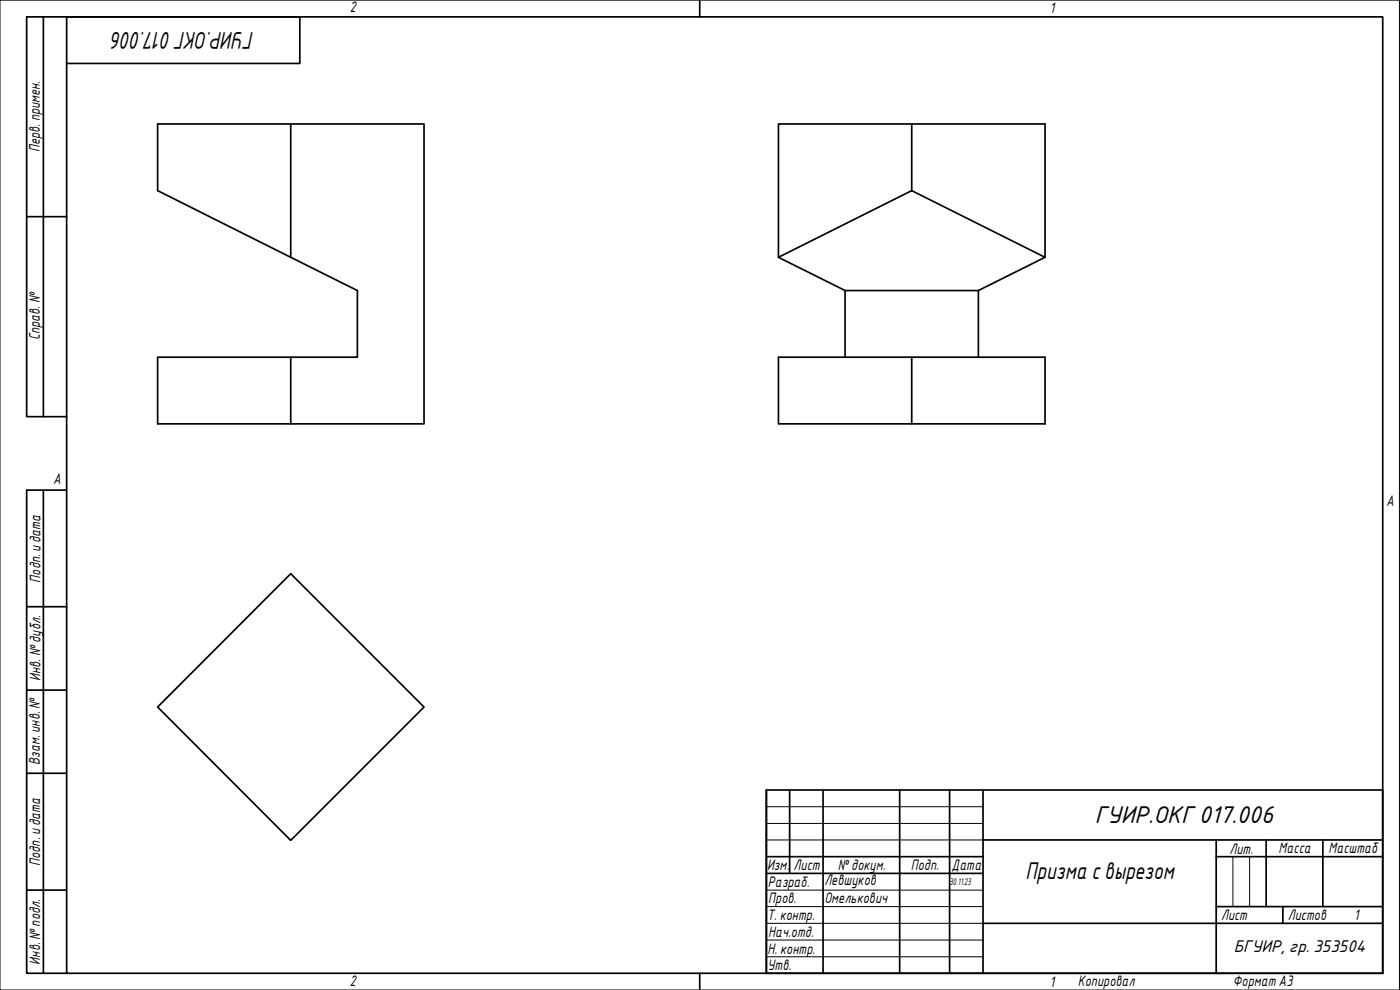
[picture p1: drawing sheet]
<svg xmlns="http://www.w3.org/2000/svg" width="420mm" height="297mm" viewBox="0 0 420 297" stroke-linecap="round" stroke-linejoin="round" font-family="sans-serif">
<path d="M87.2 37.2h-39.9v20l60 30v20h-60v20h39.9M273.6 37.2h40v40M273.6 57.2v-20h-40v40M87.2 77.2v-40h40.1v90h-40.1v-20M233.6 77.2l40-20 40 20-20 10h-40zM253.6 87.2v20M293.6 87.2v20M273.6 107.2v20h-40v-20h80v20h-40M87.2 172.1l40.1 40-40.1 40-39.9-40z" fill="none" stroke="#000" stroke-width=".51"/>
<path d="M20 5.1h395v286.9h-395zM210 0v5.1M210 292v5" fill="none" stroke="#000" stroke-width=".51"/>
<path d="M0 0h420v297h-420z" fill="none" stroke="#000" stroke-width=".3"/>
<g fill="none" stroke="#000" stroke-width=".51">
<path d="M230 237h185v55h-185zM237 237v25.1M247 237v55M270 237v55M285 237v55M295 237v55M230 257h65M295 252h120M365 257h50M365 252v40M380 252v20M397 252v20"/>
<path d="M230 262.1h65M295 277h120M365 272h50M385 272v5"/>
</g>
<path d="M230 242h65M230 247.1h65M230 252h65M370 257v15M375 257v15M230 267.1h65M230 272h65M230 277h65M230 282.1h65M230 287.1h65" fill="none" stroke="#000" stroke-width=".3"/>
<path d="M13 5.1v119.9M20 19h70v-13.9h-82v119.9h12M8 65h12M13 147.1v144.9M20 147.1h-12v144.9h12M8 182h12M8 207.1h12M8 232h12M8 267.1h12" fill="none" stroke="#000" stroke-width=".51"/>
<g font-size="7">
<text x="76.3" y="9.5" transform="rotate(180 76.3 9.5)">ГУИР.ОКГ017.006</text>
<text x="328.5" y="246.9">ГУИР.ОКГ017.006</text>
<text x="307.8" y="263.8">Призма свырезом</text>
</g>
<text font-size="4.9" x="370.3" y="285.7">БГУИР, гр. 353504</text>
<g font-size="4.4">
<text x="105" y="3.7">2</text>
<text x="315" y="3.8">1</text>
<text x="11.9" y="45.6" transform="rotate(-90 11.9 45.6)">Перв. примен.</text>
<text x="12" y="102.2" transform="rotate(-90 12 102.2)">Справ. №</text>
<text x="16" y="145.2">A</text>
<text x="416" y="151.7">A</text>
<text x="12.2" y="174.8" transform="rotate(-90 12.2 174.8)">Подп. идата</text>
<text x="12.2" y="204.3" transform="rotate(-90 12.2 204.3)">Инв. №дубл.</text>
<text x="12" y="229.5" transform="rotate(-90 12 229.5)">Взам. инв. №</text>
<text x="369" y="256.1">Лит.</text>
<text x="383.7" y="256.1">Масса</text>
<text x="398.7" y="256.1">Масштаб</text>
<text x="12.1" y="259.8" transform="rotate(-90 12.1 259.8)">Подп. идата</text>
<text x="230.2" y="261.1">Изм.</text>
<text x="238.2" y="261.1">Лист</text>
<text x="251.5" y="261">№докум.</text>
<text x="273.4" y="261.2">Подп.</text>
<text x="285.6" y="261.2">Дата</text>
<text x="230.4" y="266.1">Разраб.</text>
<text x="247.4" y="265.7">Левшуков</text>
<text x="230.6" y="271.1">Пров.</text>
<text x="247.4" y="271.1">Омелькович</text>
<text x="230.3" y="276.1">Т. контр.</text>
<text x="230.5" y="281.1">Нач.отд.</text>
<text x="366.5" y="276.1">Лист</text>
<text x="386.5" y="276.1">Листов</text>
<text x="406.4" y="276">1</text>
<text x="230.4" y="286.1">Н. контр.</text>
<text x="12.1" y="289.4" transform="rotate(-90 12.1 289.4)">Инв. №подл.</text>
<text x="230.3" y="291.1">Утв.</text>
<text x="105" y="295.9">2</text>
<text x="315" y="296.1">1</text>
<text x="323.5" y="295.8">Копировал</text>
<text x="370" y="295.8">Формат А3</text>
</g>
<text font-size="2.8" x="285" y="265.5">30.11.23</text>
</svg>
